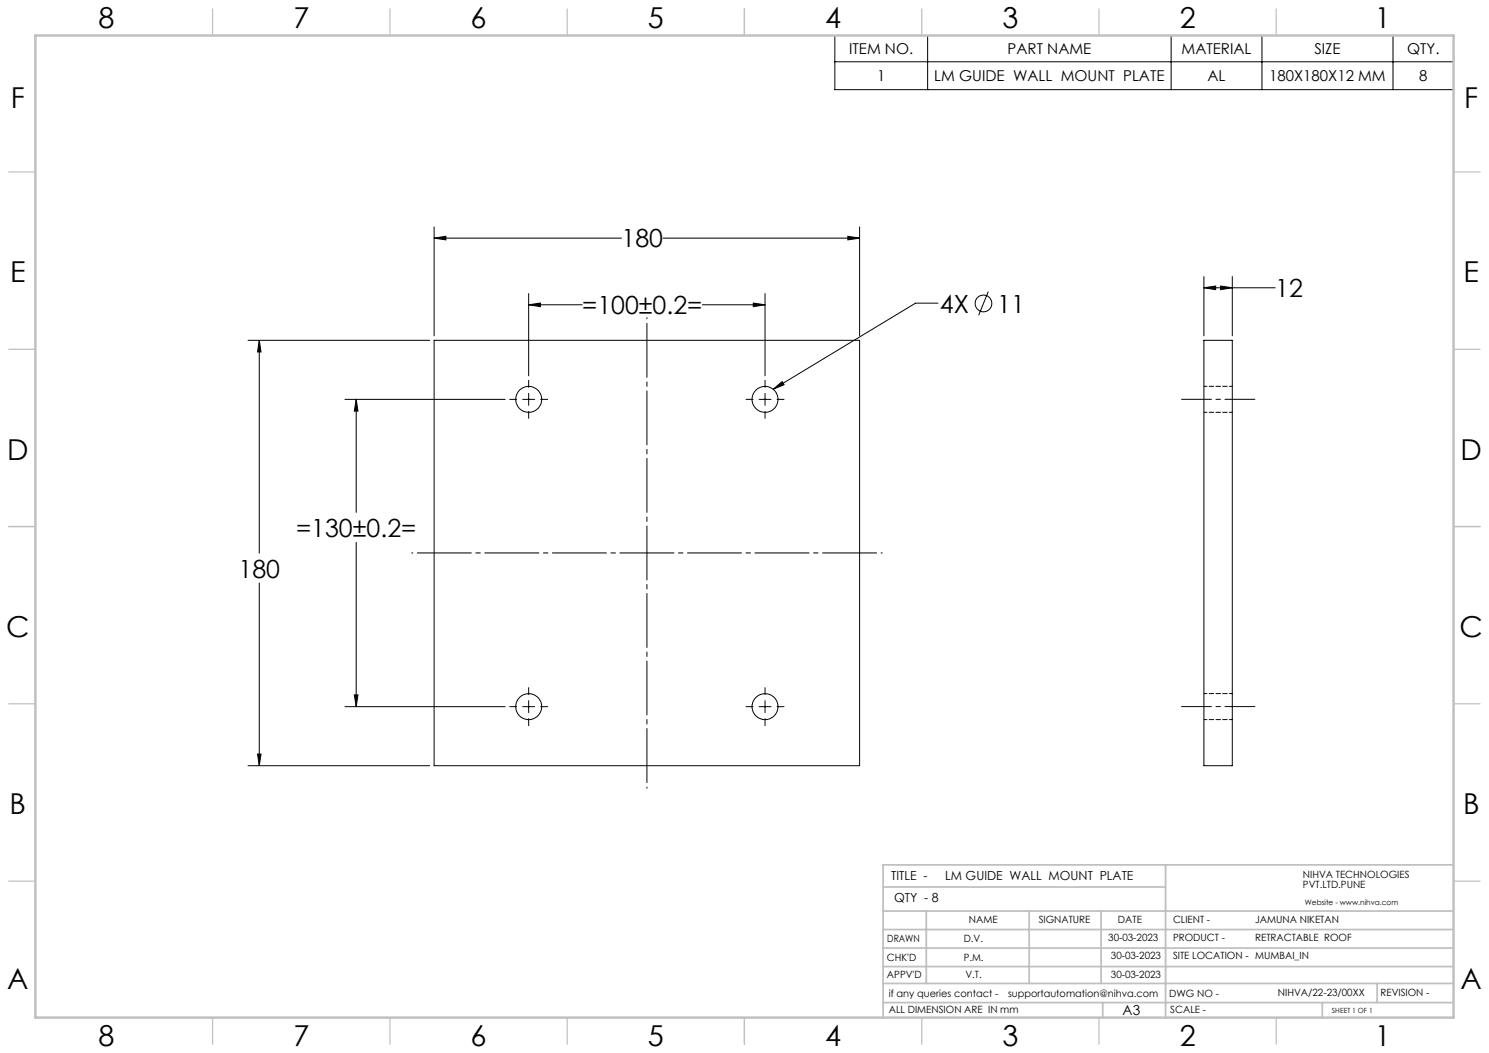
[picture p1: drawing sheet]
<svg xmlns="http://www.w3.org/2000/svg" width="420mm" height="297mm" viewBox="0 0 420 297" stroke-linecap="round" stroke-linejoin="round" font-family="sans-serif">
<g fill="none" stroke="#000" stroke-width=".28">
<path d="M235.5 10h174.5v15.3h-174.5zM235.5 17.4h174.5M261.7 10v15.3M330.3 10v15.3M356 10v15.3M392.9 10v15.3M122.4 64v30.7M122.4 67.2h52.9M122.4 67.2l3.4-.6v1.1zM187 67.2h55.5M239.1 66.6l3.4 .6-3.4 .5zM242.5 64v30.7"/>
<path d="M339.6 78v16.7M347.6 78v16.7M70 96h51.2M73.1 96l.5 3.3h-1zM73.1 96v60M122.4 96h120.1v120h-120.1zM149.1 86l3.3-.5v1zM149.1 82.8v23.2M149.1 86h15.1M198.1 86h17.7M212.5 85.5l3.3 .5-3.3 .5zM215.8 82.8v23.2"/>
<path d="M264.6 85.5h-6.4l-40.1 24.3M278.8 82.2l-2.8 6.7M339.6 81.2h20.1M339.6 96h8v120h-8zM339.6 81.2l3.3-.5v1zM344.3 80.7l3.3 .5-3.3 .5zM97.3 112.6h45.2M100.5 112.6v31.9M100.5 112.6l.5 3.4h-1.1zM143.8 112.6h1.9M147.4 112.6h3.4M149.1 107.3v2"/>
<path d="M149.1 110.9v3.4M149.1 116v2M152.5 112.6h2M210.4 112.6h2M214.1 112.6h3.4M215.8 107.3v2M215.8 110.9v3.4M215.8 116v2M218.1 109.8l2.5-2.2 .6 .9zM219.2 112.6h2M100.5 153v46.3M73.1 164.4v51.6"/>
<path d="M97.3 199.3h45.2M99.9 196h1.1l-.5 3.3zM143.8 199.3h1.9M147.4 199.3h3.4M149.1 194v1.9M149.1 197.6v3.4M152.5 199.3h2M210.4 199.3h2M214.1 199.3h3.4M215.8 194v1.9M215.8 197.6v3.4M219.2 199.3h2"/>
<path d="M70 216h51.2M72.6 212.7h1l-.5 3.3zM149.1 202.7v2M215.8 202.7v2"/>
<circle cx="277.4" cy="85.6" r="2.36"/>
<circle cx="149.1" cy="112.6" r="3.7"/>
<circle cx="215.8" cy="112.6" r="3.7"/>
<circle cx="149.1" cy="199.3" r="3.7"/>
<circle cx="215.8" cy="199.3" r="3.7"/>
</g>
<path d="M182.5 89.6v132.7M248.8 156h-132.7" fill="none" stroke="#000" stroke-width=".28" stroke-dasharray="15.2 1.3 1.3 1.3" stroke-dashoffset="-1.6"/>
<path d="M333.3 112.6h20.7M333.3 199.3h20.7" fill="none" stroke="#000" stroke-width=".28" stroke-dasharray="15.2 1.3 1.3 1.3" stroke-dashoffset="6.8"/>
<g fill="none" stroke="#c0c0c0" stroke-width=".35">
<path d="M60 2.5v7.5M110 2.5v7.5M160 2.5v7.5M210 2.5v7.5M260 2.5v7.5M310 2.5v7.5M360 2.5v7.5M2.5 48.5h7.5M410 48.5h7.5M2.5 98.5h7.5M410 98.5h7.5M2.5 148.5h7.5"/>
<path d="M410 148.5h7.5M2.5 198.5h7.5M410 198.5h7.5M2.5 248.5h7.5M410 248.5h7.5M60 287v7.5M110 287v7.5M160 287v7.5M210 287v7.5M260 287v7.5M310 287v7.5M360 287v7.5"/>
</g>
<g fill="none" stroke="#c0c0c0" stroke-width=".5">
<path d="M249.1 257h160.9M249.1 250.2h79.7M261.3 257v20.4M290.3 257v20.4M310.6 257v20.4M328.8 243.9v43.1M410 243.9h-160.9v43.1M249.1 272.6h160.9M249.1 267.4h160.9M249.1 262.2h160.9M249.1 277.4h160.9M388.4 277.4v5.4"/>
<path d="M249.1 282.8h160.9M311 282.8v4.2M373 282.8v4.2"/>
</g>
<path d="M10 10h400v277h-400z" fill="none" stroke="#c0c0c0" stroke-width=".7"/>
<g fill="#000">
<path d="M218.1 109.8l2.5-2.2 .6 .9z"/>
<path d="M73.1 96l.5 3.3h-1zM72.6 212.7h1l-.5 3.3zM122.4 67.2l3.4-.6v1.1zM239.1 66.6l3.4 .6-3.4 .5zM149.1 86l3.3-.5v1zM212.5 85.5l3.3 .5-3.3 .5zM100.5 112.6l.5 3.4h-1.1zM99.9 196h1.1l-.5 3.3zM339.6 81.2l3.3-.5v1zM344.3 80.7l3.3 .5-3.3 .5z"/>
</g>
<path d="M339.6 116.3h8M347.6 109h-8M347.6 195.6h-8M339.6 203h8" fill="none" stroke="#000" stroke-width=".28" stroke-dasharray="1.3 .6" stroke-dashoffset=".4"/>
<g font-size="8.1">
<text x="27.8" y="8">8</text>
<text x="82.8" y="8">7</text>
<text x="132.8" y="8">6</text>
<text x="182.8" y="8">5</text>
<text x="232.8" y="8">4</text>
<text x="282.8" y="8">3</text>
<text x="332.8" y="8">2</text>
<text x="387.8" y="8">1</text>
<text x="3" y="30.4">F</text>
<text x="413" y="30.4">F</text>
<text x="2.8" y="79.6">E</text>
<text x="412.8" y="79.6">E</text>
<text x="2" y="129.6">D</text>
<text x="412" y="129.6">D</text>
<text x="1.7" y="179.6">C</text>
<text x="411.7" y="179.6">C</text>
<text x="2.7" y="229.6">B</text>
<text x="412.7" y="229.6">B</text>
<text x="2" y="278.9">A</text>
<text x="412" y="278.9">A</text>
<text x="27.8" y="295">8</text>
<text x="82.8" y="295">7</text>
<text x="132.8" y="295">6</text>
<text x="182.8" y="295">5</text>
<text x="232.8" y="295">4</text>
<text x="282.8" y="295">3</text>
<text x="332.8" y="295">2</text>
<text x="387.8" y="295">1</text>
</g>
<g font-size="7.1">
<text x="175.3" y="69.8">180</text>
<text x="359.7" y="83.8">12</text>
<text x="164.2" y="88.6">=100±0.2=</text>
<text x="265.1" y="88.2">4X</text>
<text x="281.3" y="88.2">11</text>
<text x="83.5" y="151.4">=130±0.2=</text>
<text x="67.3" y="162.9">180</text>
</g>
<g font-size="4.2">
<text x="239.5" y="15.3">ITEM NO.</text>
<text x="284.2" y="15.3">PART NAME</text>
<text x="333.3" y="15.3">MATERIAL</text>
<text x="370.8" y="15.3">SIZE</text>
<text x="396.9" y="15.3">QTY.</text>
<text x="247.4" y="22.9">1</text>
<text x="263.5" y="22.9">LM GUIDE WALL MOUNT PLATE</text>
<text x="340.6" y="22.9">AL</text>
<text x="358" y="22.9">180X180X12 MM</text>
<text x="400.3" y="22.9">8</text>
</g>
<text font-size="3.9" x="316.7" y="286.4">A3</text>
<g font-size="3.5">
<text x="251.4" y="248.3">TITLE -</text>
<text x="266.6" y="248.3">LM GUIDE WALL MOUNT PLATE</text>
<text x="252.2" y="254.4">QTY - 8</text>
</g>
<g font-size="2.8">
<text x="367.5" y="247.7">NIHVA TECHNOLOGIES</text>
<text x="367.5" y="250.5">PVT.LTD.PUNE</text>
<text x="273.3" y="260.4">NAME</text>
<text x="293" y="260.4">SIGNATURE</text>
<text x="315.3" y="260.5">DATE</text>
<text x="330.9" y="260.5">CLIENT -</text>
<text x="354.1" y="260.5">JAMUNA NIKETAN</text>
<text x="250.3" y="265.7">DRAWN</text>
<text x="271.8" y="265.7">D.V.</text>
<text x="312.6" y="265.5">30-03-2023</text>
<text x="330.9" y="265.5">PRODUCT -</text>
<text x="354.1" y="265.5">RETRACTABLE ROOF</text>
<text x="250.2" y="271.1">CHK'D</text>
<text x="250.2" y="275.8">APPV'D</text>
<text x="271.8" y="271.1">P.M.</text>
<text x="272.3" y="275.8">V.T.</text>
<text x="313.3" y="270.6">30-03-2023</text>
<text x="313.3" y="275.8">30-03-2023</text>
<text x="330.9" y="270.6">SITE LOCATION - MUMBAI_IN</text>
<text x="250.7" y="281.1">if any queries contact -</text>
<text x="284.3" y="281.1">supportautomation@nihva.com</text>
<text x="329.8" y="281.3">DWG NO -</text>
<text x="360.5" y="281.1">NIHVA/22-23/00XX</text>
<text x="389.4" y="281.1">REVISION -</text>
<text x="250.7" y="285.6">ALL DIMENSION ARE IN mm</text>
<text x="330.1" y="285.7">SCALE -</text>
</g>
<text font-size="2.1" x="368.1" y="255.1">Website - www.nihva.com</text>
<text font-size="2" x="375.7" y="285.6">SHEET 1 OF 1</text>
</svg>
